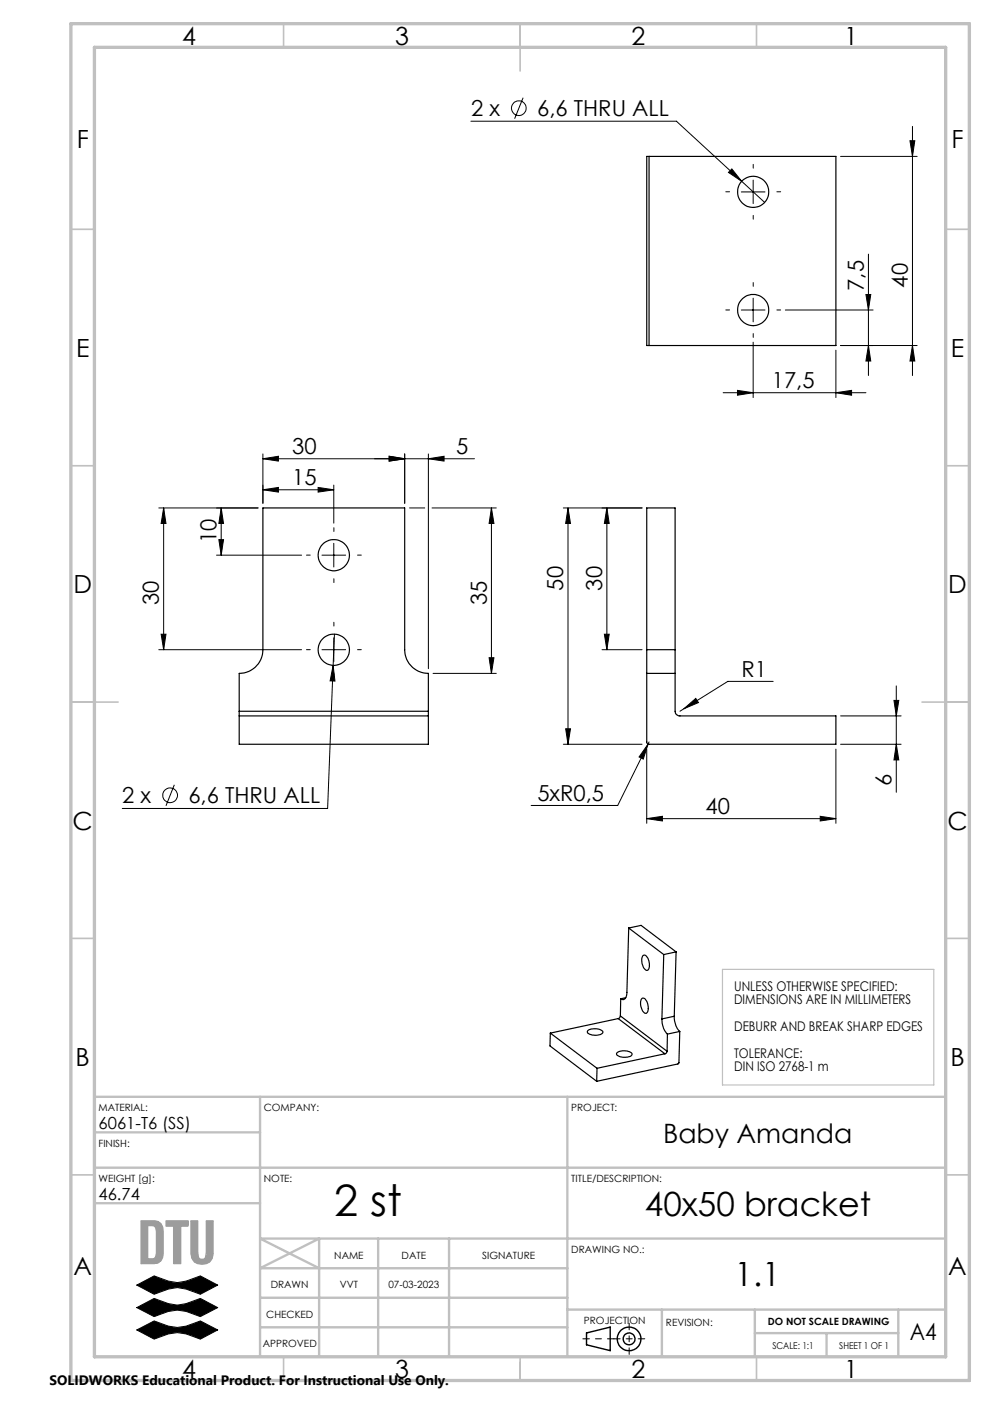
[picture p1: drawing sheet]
<svg xmlns="http://www.w3.org/2000/svg" width="210mm" height="297mm" viewBox="0 0 210 297" stroke-linecap="round" stroke-linejoin="round" font-family="sans-serif">
<path d="M28.9 271.8l3.7-1.9 3 1.1 1.9 .3 1.9-.3 3-1.1 3.6 1.9-3.6 2-3-1.1-1.9-.3-1.9 .3-3 1.1zM28.9 276.6l3.7-1.9 3 1.1 1.9 .3 1.9-.3 3-1.1 3.6 1.9-3.6 1.9a9.4 9.4 0 0 0-9.8 0zM28.9 281.3l3.7-1.9a9.4 9.4 0 0 0 9.8 0l3.6 1.9-3.6 2a9.4 9.4 0 0 0-9.8 0z" fill="none" stroke="#000" stroke-width=".21"/>
<g fill="none" stroke="#000" stroke-width=".3">
<path d="M124 282l5-1.3v5l-5-1.2z"/>
<circle cx="133" cy="283.2" r="1.25"/>
<circle cx="133" cy="283.2" r="2.5"/>
</g>
<path d="M29.8 258.3l2.8-.1a1.97 1.97 0 0 1 1.9 2.5v4.2a1.97 1.97 0 0 1-1.9 2.4l-2.8-.1zM31.3 259.3l1.3 .1 .3 .3 .2 .7v4.7l-.2 .8-.6 .4h-1zM35.2 258.2l4.6 .1-.1 1.1h-1.5l-.1 7.9h-1.4v-7.9h-1.5zM40.4 258.3h1.4v6.7l.2 1a.88 .88 0 0 0 1.4 0l.2-1 .1-6.8 1.4 .1v6.8a2.38 2.38 0 0 1-1.9 2.4 2.38 2.38 0 0 1-2.6-1.3l-.2-1.1z" fill="none" stroke="#999" stroke-width=".21"/>
<path d="M133.1 279.9v6.6M123.3 283.2h6.6M136.4 283.2h-6.6" fill="none" stroke="#000" stroke-width=".21" stroke-dasharray="15.2 1.3 1.3 1.3" stroke-dashoffset="13.8"/>
<path d="M152.8 205.1h44.7v24.4h-44.7z" fill="none" stroke="#c0c0c0" stroke-width=".25"/>
<g fill="none" stroke="#c0c0c0" stroke-width=".35">
<path d="M60 5v5M110 5v10M160 5v5M15 48.5h5M200 48.5h5M15 98.5h5M200 98.5h5M15 148.5h10M195 148.5h10M15 198.5h5M200 198.5h5M15 248.5h5"/>
<path d="M200 248.5h5M60 287v5M110 287v5M160 287v5"/>
</g>
<g fill="none" stroke="#c0c0c0" stroke-width=".5">
<path d="M20 232h180v55h-180zM20 239.5h35M55 232v55M120 232v55M20 247h180M20 254.5h35M55 274.5h65M80 262v25M95 262v25M120 277h80M120 268.3h-65l12.5-6.3v25M140 277v10"/>
<path d="M159.6 277v10M190 277v10M200 262h-145l12.5 6.3M55 280.8h65M159.6 282h30.4M174.8 282v5"/>
</g>
<path d="M15 5h190v287h-190zM20 10h180v277h-180z" fill="none" stroke="#c0c0c0" stroke-width=".7"/>
<path d="M28.9 271.8l3.7 2a9.7 9.7 0 0 1 6.4-1.2l3.4 1.2 3.6-2-3.6-1.9a9.7 9.7 0 0 1-6.5 1.2l-3.3-1.2zM28.9 276.6l3.7 1.9a11 11 0 0 1 5.8-1.3l1.3 .3 2.7 1 3.6-1.9-3.6-1.9a9.7 9.7 0 0 1-6.5 1.2l-3.3-1.2zM28.9 281.3l3.7 2a9.9 9.9 0 0 1 6.4-1.2l3.4 1.2 3.6-2-3.6-1.9a9.9 9.9 0 0 1-6.5 1.2l-3.3-1.2z" fill-rule="evenodd" fill="#000"/>
<path d="M31.3 259.3l1.3 .1 .5 .8v5.1l-.2 .6-.5 .4h-1.1zM29.9 258.2l-.1 9.1h2.8a1.97 1.97 0 0 0 1.9-2.4v-4.2a1.97 1.97 0 0 0-1.9-2.5zM35.2 258.2v1.2h1.5v7.9h1.5v-7.9h1.5l.1-1.1zM40.4 258.2v6.9a2.32 2.32 0 0 0 3.3 2.2 1.98 1.98 0 0 0 1.4-2.2v-6.8l-1.4-.1-.1 7.5a.9 .9 0 0 1-1.1 .7 .9 .9 0 0 1-.7-1.2v-6.9z" fill-rule="evenodd" fill="#999"/>
<g fill="none" stroke="#000" stroke-width=".21">
<path d="M99.6 25.6h43.5l13.7 12.7M110.6 20.7l-1.8 4.4M154.8 35.7l2 2.6-2.7-1.8zM156.8 38.3l4.9 4.5M159.3 38.1v5M177.8 33.1h16.2M192.4 29.8h1.1l-.5 3.3zM193 26.7v52.7M156.8 40.6h5M183.7 53.8v25.6M156.8 65.6h5M159.3 63.1v5"/>
<path d="M159.3 72.4v11.7M166.1 65.6h18.5M176.8 74.1v10M183.1 62.3h1l-.4 3.3zM183.7 73.1l.4 3.3h-1zM193 73.1l.5 3.3h-1.1zM194 73.1h-16.2M55.6 97l3.3-.5v1zM55.6 97h44.7M55.6 96v10.5M82.3 96.5l3.3 .5-3.3 .5zM85.6 96v10.5"/>
<path d="M90.6 97l3.3-.5v1zM90.6 96v45.5M152.9 83.1h30.2M156 82.6l3.3 .5-3.3 .5zM176.8 83.1l3.3-.5v1zM33.6 107.5h21M34.6 107.5l.5 3.2h-1zM34.6 107.5v29.9M45.8 117.4h18M46.3 114.2h1l-.5 3.2zM46.8 107.5l.5 3.2h-1zM46.8 107.5v9.9"/>
<path d="M55.6 103.6l3.3-.5v1zM55.6 103.6h15M67.3 103.1l3.3 .5-3.3 .5zM68.1 117.4h5M70.6 102.6v8.1M70.6 114.9v5M86.6 107.5h3.2M91.4 107.5h13.6M103.9 107.5v34.9M103.9 107.5l.6 3.2h-1.1zM119.1 107.5h16.7M120.1 107.5v49.9"/>
<path d="M120.1 107.5l.5 3.2h-1zM128.3 107.5l.5 3.2h-1zM128.3 107.5v29.9M33.6 137.4h30.2M34.1 134.2h1l-.5 3.2zM68.1 137.4h5M70.6 134.9v5M70.7 134.2l-.3 6.6M103.4 139.1h1.1l-.6 3.3zM127.3 137.4h8.5M127.8 134.2h1l-.5 3.2zM70.4 140.8l.4 3.3-1-.1z"/>
<path d="M70.4 140.8l-1.1 30.2h-43.4M91.6 142.4h13.4M119.1 157.4h16.7M119.6 154.2h1l-.5 3.2zM136.8 158.5v15.7M137.1 157.4l-1.1 3.2-.9-.5zM137.1 157.4l-6.5 13h-18.3M137.3 156.9l-.2 .5M144.6 149.9l2.5-2.2 .6 .9zM163.5 144.1h-9.6l-10.1 6.4M176.8 158.5v15.7M177.8 157.4h12.8"/>
<path d="M177.8 151.4h12.8M189.1 148.2h1l-.6 3.2zM189.5 157.4l.6 3.4h-1zM189.5 145.1v22.5M36.9 166l-1.8 4.5M136.8 173.2l3.3-.5v1zM136.8 173.2h40M173.5 172.7l3.3 .5-3.3 .5z"/>
<circle cx="109.7" cy="22.9" r="1.55"/>
<circle cx="36" cy="168.2" r="1.55"/>
</g>
<g fill="none" stroke="#000" stroke-width=".21" stroke-dasharray="15.2 1.3 1.3 1.3">
<path d="M159.3 35.6v-.8M154.3 40.6h-.8M159.3 45.6v.8M164.3 40.6h.8M154.3 65.6h-.8M159.3 60.6v-.8M159.3 70.6v.8M164.3 65.6h.8M65.6 117.4h-.8M70.6 112.4v-.8M75.6 117.4h.8M65.6 137.4h-.8"/>
<path d="M70.6 132.4v-.8M70.6 122.4v.8M75.6 137.4h.8M70.6 142.4v.8"/>
</g>
<g fill="#000">
<path d="M90.6 97l3.3-.5v1zM82.3 96.5l3.3 .5-3.3 .5zM67.3 103.1l3.3 .5-3.3 .5zM55.6 103.6l3.3-.5v1z"/>
<path d="M120.1 107.5l.5 3.2h-1zM119.6 154.2h1l-.5 3.2zM103.9 107.5l.6 3.2h-1.1zM103.4 139.1h1.1l-.6 3.3zM34.6 107.5l.5 3.2h-1zM34.1 134.2h1l-.5 3.2zM183.1 62.3h1l-.4 3.3zM183.7 73.1l.4 3.3h-1z"/>
<path d="M189.5 157.4l.6 3.4h-1zM189.1 148.2h1l-.6 3.2zM127.8 134.2h1l-.5 3.2zM128.3 107.5l.5 3.2h-1zM46.3 114.2h1l-.5 3.2zM46.8 107.5l.5 3.2h-1zM193 73.1l.5 3.3h-1.1zM192.4 29.8h1.1l-.5 3.3z"/>
<path d="M136.8 173.2l3.3-.5v1zM173.5 172.7l3.3 .5-3.3 .5zM144.6 149.9l3.1-1.3-.6-.9zM137.1 157.4l-2 2.7 .9 .5zM55.6 97l3.3-.5v1zM82.3 96.5l3.3 .5-3.3 .5zM70.4 140.8l-.6 3.2 1 .1zM156 82.6l3.3 .5-3.3 .5zM176.8 83.1l3.3-.5v1zM154.8 35.7l-.7 .8 2.7 1.8z"/>
</g>
<g fill="none" stroke="#000" stroke-width=".25">
<path d="M137.3 33.1h-.5v40h.5M137.3 33.1h39.5v40h-39.5M137.3 33.1v40M136.8 137.4v5M136.8 137.4v-29.9h6v29.9M136.8 137.4h6M142.8 137.4v5M50.6 150.5v.9M50.6 150.5v-8.1a5 5 0 0 0 5-5v-29.9h30v29.9a5 5 0 0 0 5 5v8.1M50.6 151.4h40M50.6 151.4v6h40v-6M50.6 150.5h40"/>
<path d="M90.6 150.5v.9M136.8 142.4v14.7l.2 .3h39.8v-6h-33a.97 .97 0 0 1-1-.9v-8.1M136.8 142.4h6M133 196.3l-.4 13.9a1.13 1.13 0 0 1-.9 1.3l-.4-.2M133 196.3l7.4 5.6M133 196.3l2.6-.5 7.4 5.6M116.4 218.5l-.1 2.8 9.9 7.4M116.4 218.5l9.9 7.5M124.4 217.9a2.68 2.68 0 0 1 3.1 .4 2.06 2.06 0 0 1-2.5 .6l-.2-.1a.52 .52 0 0 1-.5-.3 .52 .52 0 0 1 .1-.6zM130.7 215.5l-14.3 3M130.7 215.5l9.9 7.4M131.2 214.9l-.1 .4-.4 .2"/>
<path d="M131.2 214.9l9.9 7.5M131.3 211.3l-.1 3.6M132.3 211.1l-1 .2M135.6 211.3a.58 .58 0 0 1 .7-.1 .58 .58 0 0 1 .4 .5 2.4 2.4 0 0 1 0 2.6 1.37 1.37 0 0 1-1.2-1.4v-1zM136 202.2a.61 .61 0 0 1 .9 .4 2.4 2.4 0 0 1 0 2.6 1.37 1.37 0 0 1-1.1-1.4l-.1-1zM140 215.5l.3 2.1 .8 1.2M140.4 201.9l-.4 13.6M141.1 218.8v3.6M142.6 215l.1 1 .2 1 .9 1.2M142.6 215l-2.6 .5M143 201.4l-2.6 .5M143 201.4l-.4 13.6"/>
<path d="M143.8 218.2l-.2 6.7-.2 .1-17.2 3.7M143.8 218.2l-2.7 .6M126.3 226l-.1 2.7M130.4 222.8a2.61 2.61 0 0 1 3.3 .1v.1a1.75 1.75 0 0 1-2.1 .6l-.6-.1a.58 .58 0 0 1-.6-.7zM140.6 222.9l-14.3 3.1M141.1 222.4l-.2 .3-.3 .2"/>
<circle cx="159.3" cy="40.6" r="3.3"/>
<circle cx="159.3" cy="65.6" r="3.3"/>
<circle cx="70.6" cy="117.4" r="3.3"/>
<circle cx="70.6" cy="137.4" r="3.3"/>
</g>
<text font-size="9.2" x="70.7" y="257.1">2 st</text>
<g font-size="7.1">
<text x="136.4" y="257.2">40x50 bracket</text>
<text x="155.3" y="272.1">1.1</text>
</g>
<text font-size="5.6" x="140.2" y="241.7">Baby Amanda</text>
<g font-size="5.3">
<text x="38.5" y="9.5">4</text>
<text x="83.5" y="9.5">3</text>
<text x="133.6" y="9.5">2</text>
<text x="178.6" y="9.5">1</text>
<text x="16.2" y="31.2">F</text>
<text x="201.2" y="31.2">F</text>
<text x="16.1" y="75.5">E</text>
<text x="201.1" y="75.5">E</text>
<text x="15.5" y="125.5">D</text>
<text x="200.5" y="125.5">D</text>
<text x="15.4" y="175.5">C</text>
<text x="200.4" y="175.5">C</text>
<text x="16" y="225.5">B</text>
<text x="201" y="225.5">B</text>
<text x="15.5" y="269.7">A</text>
<text x="200.5" y="269.7">A</text>
<text x="38.5" y="291.5">4</text>
<text x="83.5" y="291.5">3</text>
<text x="133.6" y="291.5">2</text>
<text x="178.6" y="291.5">1</text>
</g>
<text font-size="4.9" x="192.4" y="283.4">A4</text>
<g font-size="4.7">
<text x="99.6" y="24.6">2 x</text>
<text x="113.6" y="24.6">6,6 THRU ALL</text>
<text x="182.6" y="61.5" transform="rotate(-90 182.6 61.5)">7,5</text>
<text x="192" y="60.9" transform="rotate(-90 192 60.9)">40</text>
<text x="163.2" y="82.1">17,5</text>
<text x="61.8" y="96">30</text>
<text x="96.5" y="96">5</text>
<text x="61.8" y="102.6">15</text>
<text x="45.8" y="114.8" transform="rotate(-90 45.8 114.8)">10</text>
<text x="119.1" y="125" transform="rotate(-90 119.1 125)">50</text>
<text x="127.3" y="125" transform="rotate(-90 127.3 125)">30</text>
<text x="33.6" y="128" transform="rotate(-90 33.6 128)">30</text>
<text x="102.9" y="128" transform="rotate(-90 102.9 128)">35</text>
<text x="156.8" y="143.1">R1</text>
<text x="188.6" y="166.3" transform="rotate(-90 188.6 166.3)">6</text>
<text x="25.9" y="169.9">2 x</text>
<text x="39.9" y="169.9">6,6 THRU ALL</text>
<text x="113.6" y="169.4">5xR0,5</text>
<text x="149.2" y="172.1">40</text>
</g>
<g font-size="3.5">
<text x="20.8" y="238.8">6061-T6 (SS)</text>
<text x="20.8" y="253.8">46.74</text>
</g>
<text font-size="2.9" x="10.5" y="292.9">SOLIDWORKS Educational Product. For Instructional Use Only.</text>
<g font-size="2.8">
<text x="155.3" y="209.6">UNLESS OTHERWISE SPECIFIED:</text>
<text x="155.3" y="212.4">DIMENSIONS ARE IN MILLIMETERS</text>
<text x="155.3" y="218.1">DEBURR AND BREAK SHARP EDGES</text>
<text x="155.3" y="223.7">TOLERANCE:</text>
<text x="155.3" y="226.6">DIN ISO 2768-1 m</text>
</g>
<g font-size="2.1">
<text x="20.8" y="235">MATERIAL:</text>
<text x="55.8" y="235.1">COMPANY:</text>
<text x="120.8" y="235">PROJECT:</text>
<text x="20.8" y="242.6">FINISH:</text>
<text x="20.8" y="250.1">WEIGHT [g]:</text>
<text x="55.8" y="250">NOTE:</text>
<text x="120.8" y="250">TITLE/DESCRIPTION:</text>
<text x="70.7" y="266.3">NAME</text>
<text x="84.9" y="266.3">DATE</text>
<text x="102" y="266.3">SIGNATURE</text>
<text x="120.8" y="265">DRAWING NO.:</text>
<text x="57.3" y="272.5">DRAWN</text>
<text x="71.8" y="272.5">VVT</text>
<text x="82.1" y="272.5">07-03-2023</text>
<text x="56.3" y="278.8">CHECKED</text>
<text x="123.5" y="280">PROJECTION</text>
<text x="140.8" y="280.5">REVISION:</text>
<text x="162.4" y="280.3">DO NOT SCALE DRAWING</text>
<text x="55.6" y="285">APPROVED</text>
</g>
<g font-size="2">
<text x="163.4" y="285.4">SCALE: 1:1</text>
<text x="177.5" y="285.4">SHEET 1 OF 1</text>
</g>
</svg>
